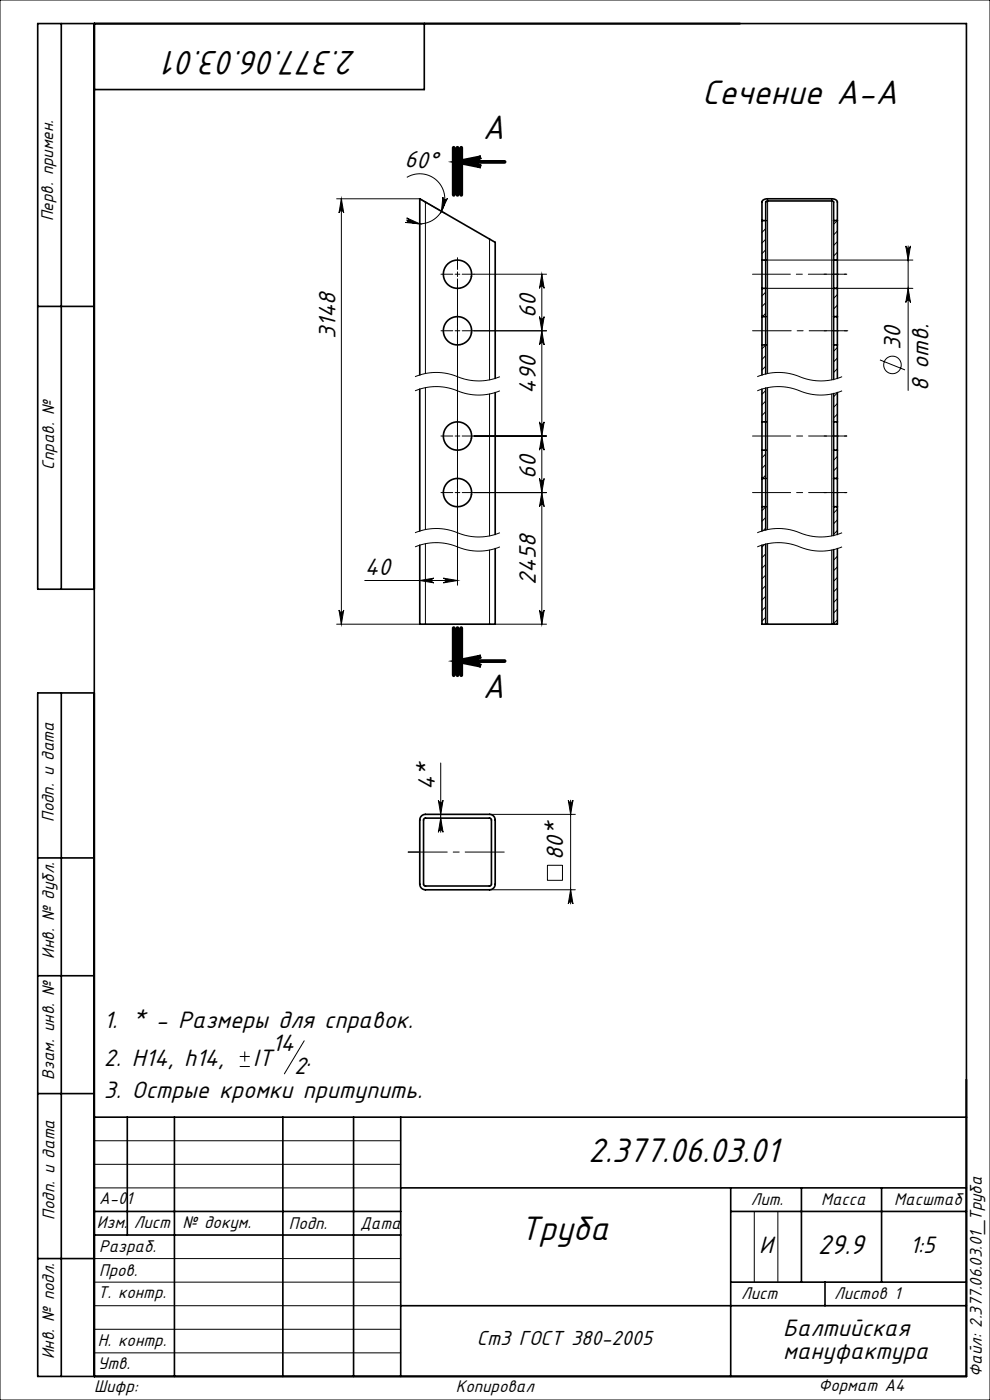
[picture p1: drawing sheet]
<svg xmlns="http://www.w3.org/2000/svg" width="210mm" height="297mm" viewBox="0 0 210 297" stroke-linecap="round" stroke-linejoin="round" font-family="sans-serif">
<g fill="none" stroke="#000" stroke-width=".21">
<path d="M0 0h210v297h-210zM86.3 37.6a5.3 5.3 0 0 1 8 4.6 5.3 5.3 0 0 1-8.1 4.4M71.4 42.2h17.6l5.5 3.1M72.4 42.2l.5 3a.5 .5 0 0 0-.5-.5 .5 .5 0 0 0-.5 .5zM72.4 42.2v90.2M86.3 46.2l2.7 1.3-3-.3a.5 .5 0 0 0 .6-.4 .5 .5 0 0 0-.3-.6zM90.2 42.9v36.3M93.9 41.8a.5 .5 0 0 0 .4 .6 .5 .5 0 0 0 .6-.3l-1.3 2.7zM96.5 58.2h1M97 57.7v1M100.5 58.2h15.4M103.8 50.7v29.9"/>
<path d="M114.9 58.2v74.2M114.9 58.2l.5 3a.5 .5 0 0 0-.5-.5 .5 .5 0 0 0-.5 .5zM161.9 46.8l-.3 .3M162.4 55.2h31.2M162.4 48.5l-.8 .8M162.4 50.8l-.8 .8M162.4 53l-.8 .8M162.8 42.6v36.6M176.4 42.6v38M177.6 46.8l-.8 .8M177.6 49l-.8 .8M177.6 51.3l-.8 .8"/>
<path d="M177.6 53.5l-.8 .8M192.1 52.2a.5 .5 0 0 0 .5 .4 .5 .5 0 0 0 .5-.4l-.5 3zM192.6 52.2v30.6M88 79.9a12.1 12.1 0 0 1 10 .3 11.7 11.7 0 0 0 8-.3M96.5 70.2h1M97 61.7v62.5M100.5 70.2h15.4M114.4 67.2a.5 .5 0 0 0 .5 .4 .5 .5 0 0 0 .5-.4l-.5 3zM114.9 70.2l.5 3a.5 .5 0 0 0-.5-.5 .5 .5 0 0 0-.5 .5zM160.6 79.9a12.1 12.1 0 0 1 9.9 .3 11.7 11.7 0 0 0 8.1-.3M162.4 61.2h31.2M162.4 73.2l-.8 .8"/>
<path d="M162.4 75.4l-.8 .8M162.4 77.7l-.8 .8M162.4 62l-.8 .8M162.4 64.2l-.8 .8M162.4 66.5l-.7 .7M177.6 62.5l-.8 .8M177.6 73.7l-.8 .8M177.6 76l-.8 .8M177.6 78.2l-.8 .8M177.6 64.7l-.8 .8M177.6 67l-.2 .2M186.7 76.4l5.3 2.1"/>
<path d="M192.6 61.2l.5 3a.5 .5 0 0 0-.5-.5 .5 .5 0 0 0-.5 .5zM88 82.9a12.1 12.1 0 0 1 10 .3 11.7 11.7 0 0 0 8-.3M90.2 82.2v30.1M96.5 92.5h1M100.5 92.5h15.4M103.8 83.6v30.1M114.4 89.5a.5 .5 0 0 0 .5 .5 .5 .5 0 0 0 .5-.5l-.5 3zM114.9 92.5l.5 3a.5 .5 0 0 0-.5-.5 .5 .5 0 0 0-.5 .5zM160.6 82.9a12.1 12.1 0 0 1 9.9 .3 11.7 11.7 0 0 0 8.1-.3M162.4 96.3l-.8 .8M162.4 98.6l-.8 .8M162.4 82.8l-.8 .8"/>
<path d="M162.4 85.1l-.8 .8M162.4 87.3l-.8 .8M162.8 82.2v30.1M176.4 83.6v30.1M177.6 96.8l-.8 .8M177.6 83.4l-.8 .8M177.6 85.6l-.8 .8M177.6 99.1l-.8 .8M177.6 87.8l-.8 .8M88 116a12.1 12.1 0 0 1 10 .4 11.7 11.7 0 0 0 8-.4M88 113a12.1 12.1 0 0 1 10 .4 11.7 11.7 0 0 0 8-.4M90.2 115.3v17.1"/>
<path d="M96.5 104.5h1M100.5 104.5h15.4M103.8 116.7v15.7M114.4 101.5a.5 .5 0 0 0 .5 .5 .5 .5 0 0 0 .5-.5l-.5 3zM114.9 104.5l.5 3a.5 .5 0 0 0-.5-.5 .5 .5 0 0 0-.5 .5zM160.6 116a12.1 12.1 0 0 1 9.9 .4 11.7 11.7 0 0 0 8.1-.4M160.6 113a12.1 12.1 0 0 1 9.9 .4 11.7 11.7 0 0 0 8.1-.4M162.2 115.5l-.6 .6M162.4 107.5l-.8 .8M162.4 109.8l-.8 .8M162.4 112l-.5 .6M162.4 100.8l-.7 .7"/>
<path d="M162.4 117.5l-.8 .8M162.4 119.8l-.8 .8M162.8 115.3v17.1M176.4 116.7v15.7M177.6 108.1l-.8 .8M177.6 110.3l-.8 .8M177.6 112.5l-.8 .8M177.6 101.3l-.2 .2M177.6 118l-.8 .8M71.4 132.4h17.6M71.9 129.4a.5 .5 0 0 0 .5 .5 .5 .5 0 0 0 .5-.5l-.5 3zM77.4 123.2h19.6"/>
<path d="M89 123.2l3-.5a.5 .5 0 0 0-.4 .5 .5 .5 0 0 0 .4 .5zM94 122.7l3 .5-3 .5a.5 .5 0 0 0 .5-.5 .5 .5 0 0 0-.5-.5zM105 132.4h10.9M114.4 129.4a.5 .5 0 0 0 .5 .5 .5 .5 0 0 0 .5-.5l-.5 3zM162.4 122l-.8 .8M162.4 124.2l-.8 .8M162.4 126.5l-.8 .8M162.4 128.7l-.8 .8M162.4 131l-.8 .8M177.6 120.3l-.8 .8M177.6 122.5l-.8 .8M177.6 124.8l-.8 .8"/>
<path d="M177.6 127l-.8 .8M177.6 129.2l-.8 .8M177.6 131.5l-.8 .8M93 169.8a.5 .5 0 0 0 .5 .4 .5 .5 0 0 0 .5-.4l-.5 3zM93.5 161.9v14.7M93.5 173.6l.5 3a.5 .5 0 0 0-.5-.5 .5 .5 0 0 0-.5 .5zM103.8 172.8h18.2M120.5 169.8a.5 .5 0 0 0 .5 .4 .5 .5 0 0 0 .5-.4l-.5 3zM121 169.8v22M103.8 188.8h18.2M116.1 183.6h3.2v3.2h-3.2zM121 188.8l.5 3a.5 .5 0 0 0-.5-.5 .5 .5 0 0 0-.5 .5z"/>
<path d="M50.9 226.3h2.1M50.9 224.1h2.1M51.9 223.1v2.1M64.5 220.8l-4.2 7M20 242h65M20 247h65M20 252h65M160 257v15M165 257v15M20 277h65M20 272h65M20 267h65"/>
<path d="M20 287h65M20 282h65"/>
<circle cx="189.3" cy="77.4" r="1.86"/>
</g>
<path d="M97 34.3l5-1a1 1 0 0 0-.9 1 1 1 0 0 0 .9 1zM97 140.2l5-1a1 1 0 0 0-.9 1 1 1 0 0 0 .9 1z" fill="none" stroke="#000" stroke-width=".8" stroke-linecap="butt"/>
<g fill="none" stroke="#000" stroke-width=".21" stroke-dasharray="15.2 1.3 1.3 1.3">
<path d="M96 58.2h-2.5M97 57.2v-2.5M97 59.2v2.5M98 58.2h2.5M96 70.2h-2.5M97 69.2v-2.5M97 71.2v2.5M98 70.2h2.5M96 92.5h-2.5M97 91.5v-2.5M97 93.5v2.5M98 92.5h2.5"/>
<path d="M96 104.5h-2.5M97 103.5v-2.5M97 105.5v2.5M98 104.5h2.5M89 180.8h-2.4"/>
</g>
<path d="M179.5 58.2h-19.9M179.6 92.5h-20M179.6 104.5h-20" fill="none" stroke="#000" stroke-width=".21" stroke-dasharray="15.2 1.3 1.3 1.3" stroke-dashoffset="7.2"/>
<path d="M179.6 58.2h-4.8M179.6 70.2h-4.8M179.6 92.5h-4.8M179.6 104.5h-4.8" fill="none" stroke="#000" stroke-width=".21" stroke-dasharray="15.2 1.3 1.3 1.3" stroke-dashoffset="14.7"/>
<path d="M179.8 70.2h-20.2M86.6 180.8h20.4" fill="none" stroke="#000" stroke-width=".21" stroke-dasharray="15.2 1.3 1.3 1.3" stroke-dashoffset="7"/>
<path d="M96.2 31.3v10M97 31.3v10M97 34.3h10M97.8 31.3v10M96.2 133.2v10M97 133.2v10M97.8 133.2v10zM97 140.2h10" fill="none" stroke="#000" stroke-width=".8"/>
<g fill="none" stroke="#000" stroke-width=".35">
<path d="M13 5v120M20 5v287M90 5v14h-70M161.6 55.2v-12.3a1.06 1.06 0 0 1 1.2-.7h13.6a1.06 1.06 0 0 1 1.2 .7v12.3M161.6 55.2v6M161.6 55.2h.8M161.6 46.8h.8M162.4 55.2v-12.3l.4-.3 14 .1v12.5M162.4 55.2v6M176.8 55.2v6M176.8 55.2h.8M176.8 46.8h.8"/>
<path d="M177.6 55.2v6M8 65h12M89 79.5v-37.3l16 9.2v28.9M161.6 67.2v6M161.6 61.2h.8M161.6 73.2h.8M161.6 67.2h.8M161.6 61.2v6M161.6 73.2v6.3M162.4 67.2v6M162.4 61.2v6M162.4 73.2v6.1"/>
<path d="M176.8 67.2v6M176.8 61.2h.8M176.8 61.2v6M176.8 73.2v7.3M176.8 73.2h.8M176.8 67.2h.8M177.6 67.2v6M177.6 61.2v6M177.6 73.2v7.1M89 82.5v30.2M105 83.3v30.1M161.6 89.5v6"/>
<path d="M161.6 82.5v7M161.6 95.5v6M161.6 95.5h.8M161.6 89.5h.8M162.4 89.5v6M162.4 82.3v7.2M162.4 95.5v6M176.8 89.5v6M176.8 83.5v6M176.8 95.5v6M176.8 95.5h.8M176.8 89.5h.8"/>
<path d="M177.6 89.5v6M177.6 83.3v6.2M177.6 95.5v6M89 115.7v16.7h16v-16M161.6 101.5v6M161.6 115.7v16.7h.8M161.6 107.5v5.2M161.6 107.5h.8M161.6 101.5h.8M162.4 101.5v6M162.4 107.5v4.9M162.4 115.4v17"/>
<path d="M176.8 101.5v6M176.8 107.5v6.1M176.8 116.6v15.8M176.8 107.5h.8M176.8 101.5h.8M177.6 101.5v6M177.6 116.4v16h-.8M177.6 107.5v5.9M20 125h-12v-120h197v287h-197v-145h12M162.4 132.4h14.4M13 147v145M89.4 173.1l.8-.3h13.6a1.2 1.2 0 0 1 1.2 1.2v13.6a1.2 1.2 0 0 1-1.2 1.2h-13.6a1.2 1.2 0 0 1-1.2-1.2v-13.6z"/>
<path d="M90 173.7l.2-.1h13.6l.3 .1 .1 13.9-.1 .3-13.9 .1-.2-.2-.2-.2v-13.6zM8 182h12M8 207h12M8 232h12M20 237h185M27 237v25M37 237v55M60 237v55M75 237v55M85 237v55M20 257h65M85 252h120"/>
<path d="M155 252v40M155 257h50M170 252v20M187 252v20M8 267h12M20 262h65M85 277h120M155 272h50M175 272v5"/>
<circle cx="97" cy="58.2" r="3"/>
<circle cx="97" cy="70.2" r="3"/>
<circle cx="97" cy="92.5" r="3"/>
<circle cx="97" cy="104.5" r="3"/>
</g>
<g fill="#000">
<path d="M97 34.3l5-1a1 1 0 0 0-.9 1 1 1 0 0 0 .9 1zM97 140.2l5-1a1 1 0 0 0-.9 1 1 1 0 0 0 .9 1z"/>
<path d="M86.3 46.2l2.7 1.3-3-.3a.5 .5 0 0 0 .6-.4 .5 .5 0 0 0-.3-.6zM93.9 41.8a.5 .5 0 0 0 .4 .6 .5 .5 0 0 0 .6-.3l-1.3 2.7z"/>
<path d="M114.9 58.2l.5 3a.5 .5 0 0 0-.5-.5 .5 .5 0 0 0-.5 .5zM114.4 67.2a.5 .5 0 0 0 .5 .4 .5 .5 0 0 0 .5-.4l-.5 3zM114.9 104.5l.5 3a.5 .5 0 0 0-.5-.5 .5 .5 0 0 0-.5 .5zM114.4 129.4a.5 .5 0 0 0 .5 .5 .5 .5 0 0 0 .5-.5l-.5 3zM192.1 52.2a.5 .5 0 0 0 .5 .4 .5 .5 0 0 0 .5-.4l-.5 3zM192.6 61.2l.5 3a.5 .5 0 0 0-.5-.5 .5 .5 0 0 0-.5 .5z"/>
<path d="M114.4 89.5a.5 .5 0 0 0 .5 .5 .5 .5 0 0 0 .5-.5l-.5 3zM114.9 70.2l.5 3a.5 .5 0 0 0-.5-.5 .5 .5 0 0 0-.5 .5zM114.4 101.5a.5 .5 0 0 0 .5 .5 .5 .5 0 0 0 .5-.5l-.5 3zM114.9 92.5l.5 3a.5 .5 0 0 0-.5-.5 .5 .5 0 0 0-.5 .5z"/>
<path d="M71.9 129.4a.5 .5 0 0 0 .5 .5 .5 .5 0 0 0 .5-.5l-.5 3zM72.4 42.2l.5 3a.5 .5 0 0 0-.5-.5 .5 .5 0 0 0-.5 .5z"/>
<path d="M94 122.7l3 .5-3 .5a.5 .5 0 0 0 .5-.5 .5 .5 0 0 0-.5-.5zM89 123.2l3-.5a.5 .5 0 0 0-.4 .5 .5 .5 0 0 0 .4 .5z"/>
<path d="M93.5 173.6l.5 3a.5 .5 0 0 0-.5-.5 .5 .5 0 0 0-.5 .5zM93 169.8a.5 .5 0 0 0 .5 .4 .5 .5 0 0 0 .5-.4l-.5 3z"/>
<path d="M120.5 169.8a.5 .5 0 0 0 .5 .4 .5 .5 0 0 0 .5-.4l-.5 3zM121 188.8l.5 3a.5 .5 0 0 0-.5-.5 .5 .5 0 0 0-.5 .5z"/>
</g>
<g font-size="8">
<text x="75.6" y="10.7" transform="rotate(-180 75.6 10.7)">2.377.06.03.01</text>
<text x="148.9" y="22.1">Сечение A-A</text>
<text x="102.4" y="29.6">A</text>
<text x="102.4" y="148.1">A</text>
<text x="124.7" y="246.6">2.377.06.03.01</text>
<text x="110.3" y="263.1">Труба</text>
</g>
<text font-size="6.4" x="173.4" y="266">29.9</text>
<g font-size="5.6">
<text x="85.8" y="35.5" transform="rotate(3 85.8 35.5)">60°</text>
<text x="71.2" y="71.9" transform="rotate(-90 71.2 71.9)">3148</text>
<text x="113.7" y="67.4" transform="rotate(-90 113.7 67.4)">60</text>
<text x="191" y="74.3" transform="rotate(-90 191 74.3)">30</text>
<text x="113.7" y="83.6" transform="rotate(-90 113.7 83.6)">490</text>
<text x="197" y="82.9" transform="rotate(-90 197 82.9)">8 отв.</text>
<text x="113.7" y="101.7" transform="rotate(-90 113.7 101.7)">60</text>
<text x="77.4" y="121.9">40</text>
<text x="113.7" y="124" transform="rotate(-90 113.7 124)">2458</text>
<text x="92.2" y="167.7" transform="rotate(-90 92.2 167.7)">4*</text>
<text x="119.4" y="182.4" transform="rotate(-90 119.4 182.4)">80*</text>
<text x="22" y="218.1">1. * - Размеры для справок.</text>
<text x="22" y="226.2">2. Н14, h14,</text>
<text x="53.7" y="226.2">IT</text>
<text x="57.7" y="223">14</text>
<text x="62.4" y="227.9">2</text>
<text x="65" y="226.2">.</text>
<text x="22" y="232.8">3. Острые кромки притупить.</text>
<text x="161.1" y="265.7">И</text>
<text x="193" y="265.8">1:5</text>
<text x="166.1" y="283.4">Балтийская</text>
<text x="166.1" y="288.3">мануфактура</text>
</g>
<text font-size="4.8" x="101.2" y="285.4">Ст3 ГОСТ 380-2005</text>
<g font-size="4">
<text x="11.3" y="46.9" transform="rotate(-90 11.3 46.9)">Перв. примен.</text>
<text x="11.5" y="99.6" transform="rotate(-90 11.5 99.6)">Справ. №</text>
<text x="11.4" y="174.4" transform="rotate(-90 11.4 174.4)">Подп. и дата</text>
<text x="11.5" y="203.4" transform="rotate(-90 11.5 203.4)">Инв. № дубл.</text>
<text x="11.5" y="229" transform="rotate(-90 11.5 229)">Взам. инв. №</text>
<text x="21" y="255.5">А-01</text>
<text x="159.2" y="255.6">Лит.</text>
<text x="174.2" y="255.6">Масса</text>
<text x="189.7" y="255.6">Масштаб</text>
<text x="11.5" y="258.8" transform="rotate(-90 11.5 258.8)">Подп. и дата</text>
<text x="20.6" y="260.5">Изм.</text>
<text x="28.4" y="260.5">Лист</text>
<text x="38.7" y="260.5">№ докум.</text>
<text x="61.3" y="260.6">Подп.</text>
<text x="76.4" y="260.6">Дата</text>
<text x="21" y="265.6">Разраб.</text>
<text x="20.7" y="275.4">Т. контр.</text>
<text x="21" y="270.8">Пров.</text>
<text x="157.2" y="275.6">Лист</text>
<text x="176.9" y="275.6">Листов 1</text>
<text x="20.7" y="285.6">Н. контр.</text>
<text x="11.5" y="288.4" transform="rotate(-90 11.5 288.4)">Инв. № подл.</text>
<text x="20.7" y="290.4">Утв.</text>
<text x="208.3" y="292.1" transform="rotate(-90 208.3 292.1)">Файл: 2.377.06.03.01_Труба</text>
<text x="20" y="295.3">Шифр:</text>
<text x="96.7" y="295.3">Копировал</text>
<text x="173.6" y="295.1">Формат A4</text>
</g>
</svg>
